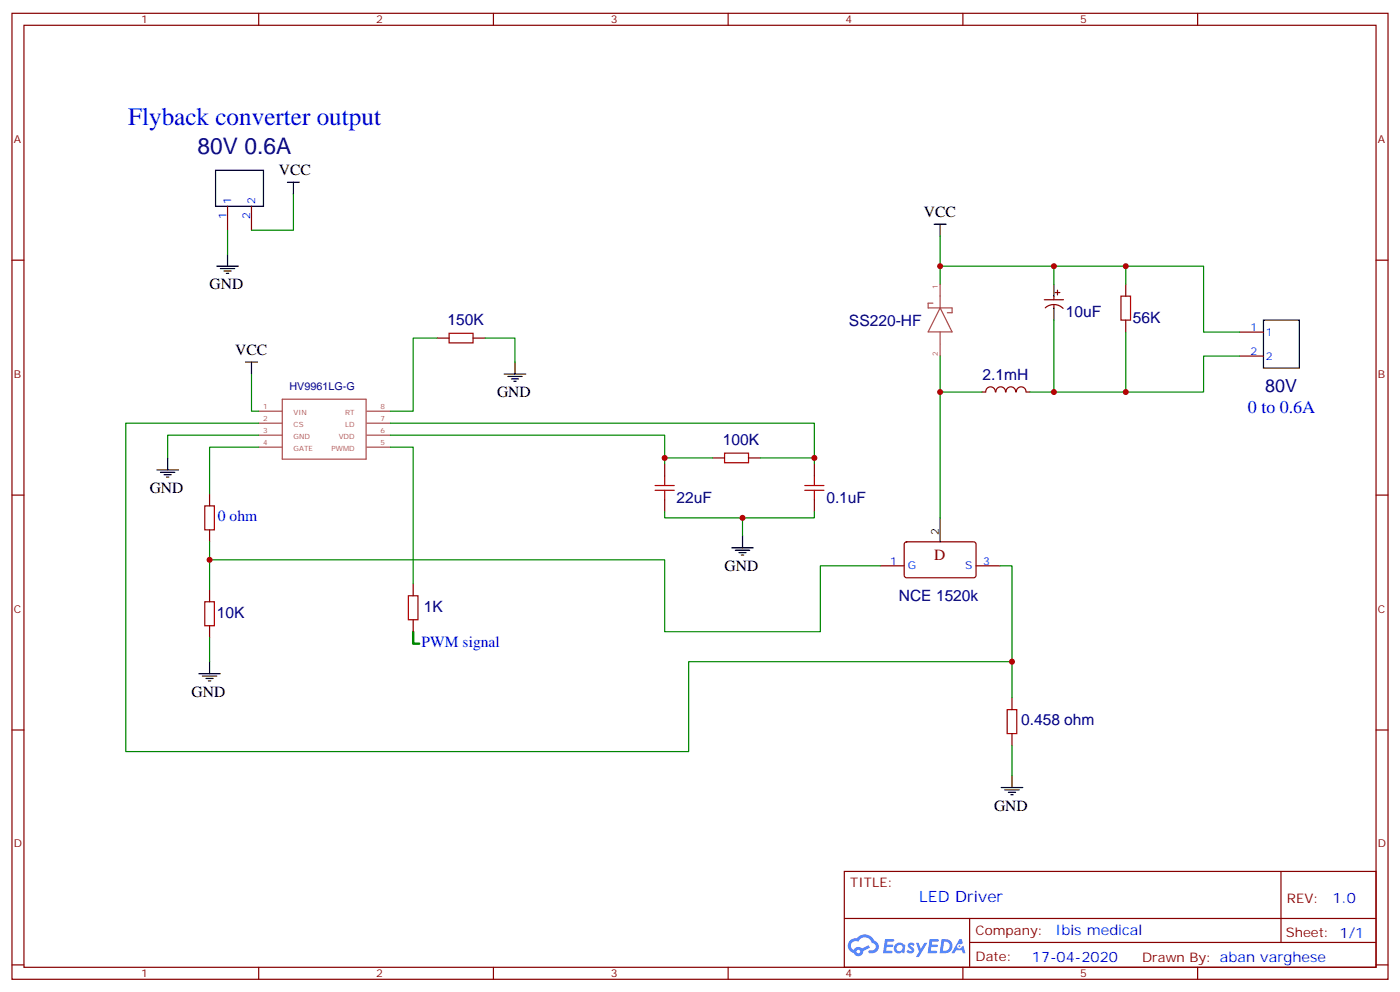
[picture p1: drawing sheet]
<svg xmlns="http://www.w3.org/2000/svg" width="412mm" height="292mm" viewBox="0 0 412 292" stroke-linecap="round" stroke-linejoin="round" font-family="sans-serif">
<path d="M121.7 185.9v3.6h1.8" fill="none" stroke="#008700" stroke-width=".71"/>
<g fill="none" stroke="#870000" stroke-width=".35">
<path d="M3.5 3.9h405.4v284.4h-405.4zM7.1 7.4h398.2v277.3h-398.2zM76.2 3.9v3.5M145.3 3.9v3.5M214.5 3.9v3.5M283.6 3.9v3.5M352.8 3.9v3.5M3.5 76.6h3.6M405.3 76.6h3.6M3.5 145.7h3.6M405.3 145.7h3.6M3.5 214.9h3.6"/>
<path d="M405.3 214.9h3.6M248.7 256.5h156.6v28.2h-156.6zM377.3 256.5v20.9M248.7 270.4h156.5M285.6 277.4h119.6M285.6 270.4v14.1M3.5 284h3.6M76.2 284.7v3.6M145.3 284.7v3.6M214.5 284.7v3.6M283.6 284.7v3.6M352.8 284.7v3.6"/>
<path d="M405.3 284h3.6"/>
</g>
<g fill="#5487ff">
<path d="M267.7 277.7a1.22 1.22 0 0 1 1.7 .2l-.4 .6a.47 .47 0 0 0-.3-.4 .47 .47 0 0 0-.5 .2l.1 .2a1.14 1.14 0 0 1 .8 1.8 1.14 1.14 0 0 1-1.9 0l-.2-.2 .5-.6 .7 .5a.29 .29 0 0 0 .3-.3 .29 .29 0 0 0-.2-.3 1.04 1.04 0 0 1-.6-1.7z"/>
<path d="M260.7 276.4h2.4l.3 .2-.2 .5-1.8 .1-.1 .8h1.5l.3 .4-.3 .4h-1.6l-.2 1.1h1.7l.2 .3-.2 .3-2.6 .1z"/>
<path d="M273.8 276.4h2.4l.3 .2-.1 .5-1.8 .1-.2 .8h1.6l.3 .4-.4 .4h-1.6l-.1 1.1h1.7l.2 .3-.2 .3-2.6 .1z"/>
<path d="M282.6 276.4h.7l.3 1.3-.6 .3a.69 .69 0 0 0-1 .3 .69 .69 0 0 0 .4 .9 .69 .69 0 0 0 .9-.6l.5-.2 .6 2.2h-.8l-.2-.9h-1.8l-.5 .9h-.8z"/>
<path d="M269.8 277.5h.8l.6 1.8 1.1-1.8h.9l-2.6 4.2h-.8l.9-1.5z"/>
<path d="M277.4 276.4l-.6 4.2h1.3a2.11 2.11 0 0 0 2.5-2.1 2.11 2.11 0 0 0-2.5-2.1zM278.1 277.2a1.39 1.39 0 0 1 1.7 1.4 1.39 1.39 0 0 1-1.8 1.3h-.3z"/>
<path d="M263.7 278.1a1.54 1.54 0 0 0-.1 2.1 1.54 1.54 0 0 0 2.2 .1l.6 .3 .3-2.3-.2-.3h-.4a1.49 1.49 0 0 0-2.4 .1zM264 279.1a.94 .94 0 0 1 1.8 0 .94 .94 0 0 1-1.8 0z"/>
<path d="M250.4 276.8a2.18 2.18 0 0 0 1.1 3.7 1.44 1.44 0 0 0 1.6 .9 1.44 1.44 0 0 0 1.2-1.4l2-1-.5-.8-1.9 1a1.47 1.47 0 0 0-2.4 .4 1.39 1.39 0 0 1-.7-1.9 1.39 1.39 0 0 1 2-.5 2.12 2.12 0 0 1 2.2-1.3 2.12 2.12 0 0 1 1.9 1.7 1.14 1.14 0 0 1 1.1 1.4 1.14 1.14 0 0 1-1.7 .7 .43 .43 0 0 0-.5 .4 .43 .43 0 0 0 .4 .5 1.98 1.98 0 0 0 2.5-1.2 1.98 1.98 0 0 0-1.2-2.6 3.1 3.1 0 0 0-5.3-.6l-.9 .1zM252.3 280.1a.55 .55 0 0 1 1.1 0 .55 .55 0 0 1-1.1 0z"/>
<circle cx="282.6" cy="278.5" r=".26"/>
</g>
<g fill="none" stroke="#870000" stroke-width=".35">
<path d="M67 60.7v7.1M74.1 60.7v7.1M128.8 99.5h3.5M139.3 99.5h3.6M307.6 88.2h5.7M307.9 90.6a3.8 3.8 0 0 1 5.2 .2M310.4 87.2v1M310.4 89.6v1.1M310.8 86.1h1.4M311.5 85.4v1.4M331.6 83.6v3.6M331.6 94.2v3.6"/>
<path d="M365.1 97.8h7.1M293.2 115.4a1.41 1.41 0 0 0-1.4-1.5 1.41 1.41 0 0 0-1.4 1.5h-1.1M293.4 115.4a1.41 1.41 0 0 1 1.4-1.5 1.41 1.41 0 0 1 1.4 1.5M296.4 115.4a1.41 1.41 0 0 1 1.4-1.5 1.41 1.41 0 0 1 1.4 1.5M299.4 115.4a1.41 1.41 0 0 1 1.4-1.5 1.41 1.41 0 0 1 1.4 1.5M302.3 115.4h1.1M365.1 104.8h7.1M195.8 136.6v3.5M209.9 134.8h3.5M220.5 134.8h3.5M239.9 136.6v3.5M61.7 145.4v3.5"/>
<path d="M61.7 156v3.5M195.8 147.1v3.6M239.9 147.1v3.6M266.6 159.7l.5-.2h20l.4 .7-.1 9.4-.6 .5-20-.1-.5-.6v-9.2zM61.7 173.6v3.5M121.7 171.8v3.6M259.3 166.5h7M287.5 166.5h7.1M61.7 184.2v3.5M121.7 182.4v3.5M298.1 205.4v3.5M298.1 215.9v3.6"/>
</g>
<g fill="none" stroke="#000" stroke-width=".35">
<path d="M63.5 50.1h14.1v10.6h-14.1zM84.7 53.7h3.5M86.4 53.7v3.5M63.9 78.4h6.3M64.9 79.1h4.2M66 79.8h2.1M67 74.8v3.6M275.2 66h3.5M276.9 66v3.5M66.7 80.5h.7M310.4 83.6v3.6M310.4 90.7v3.5"/>
<path d="M372.2 94.2h10.6v14.1h-10.6zM72.3 106.6h3.5M74.1 106.6v3.5M148.5 110.1h6.4M149.6 110.8h4.2M150.6 111.5h2.2M151.3 112.2h.7M151.7 106.6v3.5M46.2 138.3h6.4M47.3 139h4.2M48.3 139.7h2.1M49.4 134.8v3.5"/>
<path d="M49 140.4h.7M218.7 157.7v3.6M276.9 152.4v7.1M215.5 161.3h6.4M216.6 162h4.2M217.7 162.7h2.1M218.4 163.4h.7M58.6 198.3h6.3M59.6 199h4.3M60.7 199.7h2.1M61.7 194.8v3.5M61.4 200.4h.7"/>
<path d="M294.9 231.8h6.4M296 232.5h4.2M297 233.2h2.2M297.7 233.9h.7M298.1 228.3v3.5"/>
</g>
<g fill="none" stroke="#a64a4a" stroke-width=".35">
<path d="M274.8 89.2h-1.4v1.4h7.1v1.5h-1.5M276.9 90.6l3.6 7.1h-7.1zM276.9 83.6v7M276.9 97.7v3.5M83.1 117.5h24.7v17.6h-24.7zM276.9 101.3v3.5M76.2 121h6.9M76.2 124.6h6.9M76.2 128.1h6.9M76.2 131.6h6.9M108.1 121h6.9M108.1 124.6h6.9"/>
<path d="M108.1 128.1h6.9M108.1 131.6h6.9"/>
</g>
<g fill="none" stroke="#a10000" stroke-width=".35">
<path d="M132.3 98.1h7v2.8h-7zM330.2 87.2h2.8v7h-2.8zM213.4 133.4h7.1v2.8h-7.1zM60.3 148.9h2.8v7.1h-2.8zM193 142.9h5.6M193 144.3h5.6M195.8 140.1v2.8M195.8 144.3v2.8M237.1 142.9h5.6M237.1 144.3h5.6M239.9 140.1v2.8M239.9 144.3v2.8"/>
<path d="M60.3 177.1h2.8v7.1h-2.8zM120.3 175.4h2.8v7h-2.8zM296.7 208.9h2.8v7h-2.8z"/>
</g>
<g fill="none" stroke="#008700" stroke-width=".35">
<path d="M86.4 57.2v10.6h-12.3M67 67.8v7M276.9 69.5v8.9M310.4 78.4h21.2v5.2M331.6 78.4h22.9v19.4h10.6M128.8 99.5h-7.1v21.5h-6.7M142.9 99.5h8.8v7.1M276.9 83.6v-5.2h33.5v5.2M310.4 94.2v21.2M331.6 97.8v17.6h-28.2M74.1 110.1v10.9h2.1M276.9 104.8v10.6h12.4"/>
<path d="M276.9 115.4v37M365.1 104.8h-10.6v10.6h-22.9M76.2 124.6h-39.2v96.6h165.8v-26.4h95.3M76.2 128.1h-26.8v6.7M76.2 131.6h-14.5v13.8M115 131.6h6.7v40.2M115 128.1h80.8v8.5M115 124.6h124.9v10.2M195.8 134.8h14.1M224 134.8h15.9v1.8M61.7 159.5v14.1M195.8 150.7v1.7h44.1v-1.7"/>
<path d="M218.7 152.4v5.3M61.7 164.8h134.1v21.1h45.9v-19.4h17.6M294.6 166.5h3.5v38.9M61.7 187.7v7.1M298.1 219.5v8.8"/>
</g>
<g fill="#c00">
<circle cx="298.1" cy="194.8" r=".88"/>
<circle cx="276.9" cy="115.4" r=".88"/>
<circle cx="331.6" cy="78.4" r=".88"/>
<circle cx="61.7" cy="164.8" r=".88"/>
<circle cx="310.4" cy="78.4" r=".88"/>
<circle cx="310.4" cy="115.4" r=".88"/>
<circle cx="331.6" cy="115.4" r=".88"/>
<circle cx="276.9" cy="78.4" r=".88"/>
<circle cx="218.7" cy="152.4" r=".88"/>
<circle cx="239.9" cy="134.8" r=".88"/>
<circle cx="195.8" cy="134.8" r=".88"/>
</g>
<text font-size="7.4" fill="#00f" x="37.7" y="36.9">Flyback converter output</text>
<text font-size="6.7" fill="#000080" x="58.2" y="45.3">80V 0.6A</text>
<text font-size="5.3" fill="#000080" x="372.7" y="115.3">80V</text>
<text font-size="5.3" fill="#00f" x="367.6" y="121.6">0 to 0.6A</text>
<g font-size="4.6">
<text x="82.2" y="51.6">VCC</text>
<text x="272.2" y="64">VCC</text>
<text x="61.8" y="85.1">GND</text>
<text x="69.3" y="104.5">VCC</text>
<text x="146.4" y="116.9">GND</text>
<text x="44.1" y="145.1">GND</text>
<text x="213.4" y="168">GND</text>
<text x="56.5" y="205.1">GND</text>
<text x="292.8" y="238.6">GND</text>
</g>
<g font-size="4.6" fill="#000080">
<text x="131.8" y="95.7">150K</text>
<text x="250.1" y="95.8">SS220-HF</text>
<text x="314" y="93.2">10uF</text>
<text x="333.7" y="95">56K</text>
<text x="289.4" y="111.7">2.1mH</text>
<text x="212.9" y="131">100K</text>
<text x="199.3" y="148">22uF</text>
<text x="243.4" y="148">0.1uF</text>
<text x="264.8" y="176.9">NCE 1520k</text>
<text x="63.9" y="181.9">10K</text>
<text x="124.9" y="180.1">1K</text>
<text x="300.8" y="213.5">0.458 ohm</text>
</g>
<g font-size="4.6" fill="#00f">
<text x="64.2" y="153.3">0 ohm</text>
<text x="124.2" y="190.4">PWM signal</text>
<text x="270.8" y="265.5">LED Driver</text>
</g>
<text font-size="4.6" fill="#800" x="275.2" y="164.8">D</text>
<g font-size="4.2" fill="#00f">
<text x="392.5" y="265.8">1.0</text>
<text x="310.9" y="275.3">Ibis medical</text>
<text x="304" y="283.1">17-04-2020</text>
</g>
<g font-size="3.9" fill="#800">
<text x="250.5" y="261.1">TITLE:</text>
<text x="379.1" y="265.8">REV:</text>
<text x="287.4" y="275.3">Company:</text>
<text x="378.7" y="275.9">Sheet: 1/1</text>
<text x="287.4" y="283">Date:</text>
<text x="336.4" y="283.1">Drawn By: aban varghese</text>
</g>
<g font-size="3.2" fill="#800">
<text x="41.6" y="6.9">1</text>
<text x="110.8" y="6.9">2</text>
<text x="179.9" y="6.9">3</text>
<text x="249.1" y="6.9">4</text>
<text x="318.2" y="6.9">5</text>
<text x="4.1" y="42">A</text>
<text x="405.9" y="42">A</text>
<text x="4.1" y="111.2">B</text>
<text x="405.9" y="111.2">B</text>
<text x="4.1" y="180.3">C</text>
<text x="405.9" y="180.3">C</text>
<text x="4.1" y="249.4">D</text>
<text x="405.9" y="249.4">D</text>
<text x="41.6" y="287.7">1</text>
<text x="110.8" y="287.7">2</text>
<text x="179.9" y="287.7">3</text>
<text x="249.1" y="287.7">4</text>
<text x="318.2" y="287.7">5</text>
</g>
<g font-size="3.2" fill="#00f">
<text x="66.7" y="64.5" transform="rotate(-90 66.7 64.5)">1</text>
<text x="68.1" y="60" transform="rotate(-90 68.1 60)">1</text>
<text x="73.7" y="64.5" transform="rotate(-90 73.7 64.5)">2</text>
<text x="75.1" y="60" transform="rotate(-90 75.1 60)">2</text>
<text x="368.4" y="97.4">1</text>
<text x="372.9" y="98.8">1</text>
<text x="368.4" y="104.5">2</text>
<text x="372.9" y="105.9">2</text>
<text x="262.2" y="166.2">1</text>
<text x="267.4" y="167.6">G</text>
<text x="284.3" y="167.6">S</text>
<text x="289.6" y="166.2">3</text>
</g>
<text font-size="3.2" fill="#000080" x="85.3" y="114.9">HV9961LG-G</text>
<text font-size="3.2" x="276.6" y="157.4" transform="rotate(-90 276.6 157.4)">2</text>
<g font-size="2.1" fill="#a54b4b">
<text x="276.2" y="85" transform="rotate(-90 276.2 85)">1</text>
<text x="276.2" y="104.7" transform="rotate(-90 276.2 104.7)">2</text>
<text x="77.5" y="120.3">1</text>
<text x="77.5" y="123.9">2</text>
<text x="86.5" y="122.1">VIN</text>
<text x="86.5" y="125.6">CS</text>
<text x="101.7" y="125.6">LD</text>
<text x="101.7" y="122.1">RT</text>
<text x="112.1" y="120.3">8</text>
<text x="112.1" y="123.9">7</text>
<text x="77.5" y="127.4">3</text>
<text x="77.5" y="130.9">4</text>
<text x="86.5" y="129.1">GND</text>
<text x="99.8" y="129.1">VDD</text>
<text x="112.1" y="127.4">6</text>
<text x="112.1" y="130.9">5</text>
<text x="86.5" y="132.7">GATE</text>
<text x="97.7" y="132.7">PWMD</text>
</g>
</svg>
